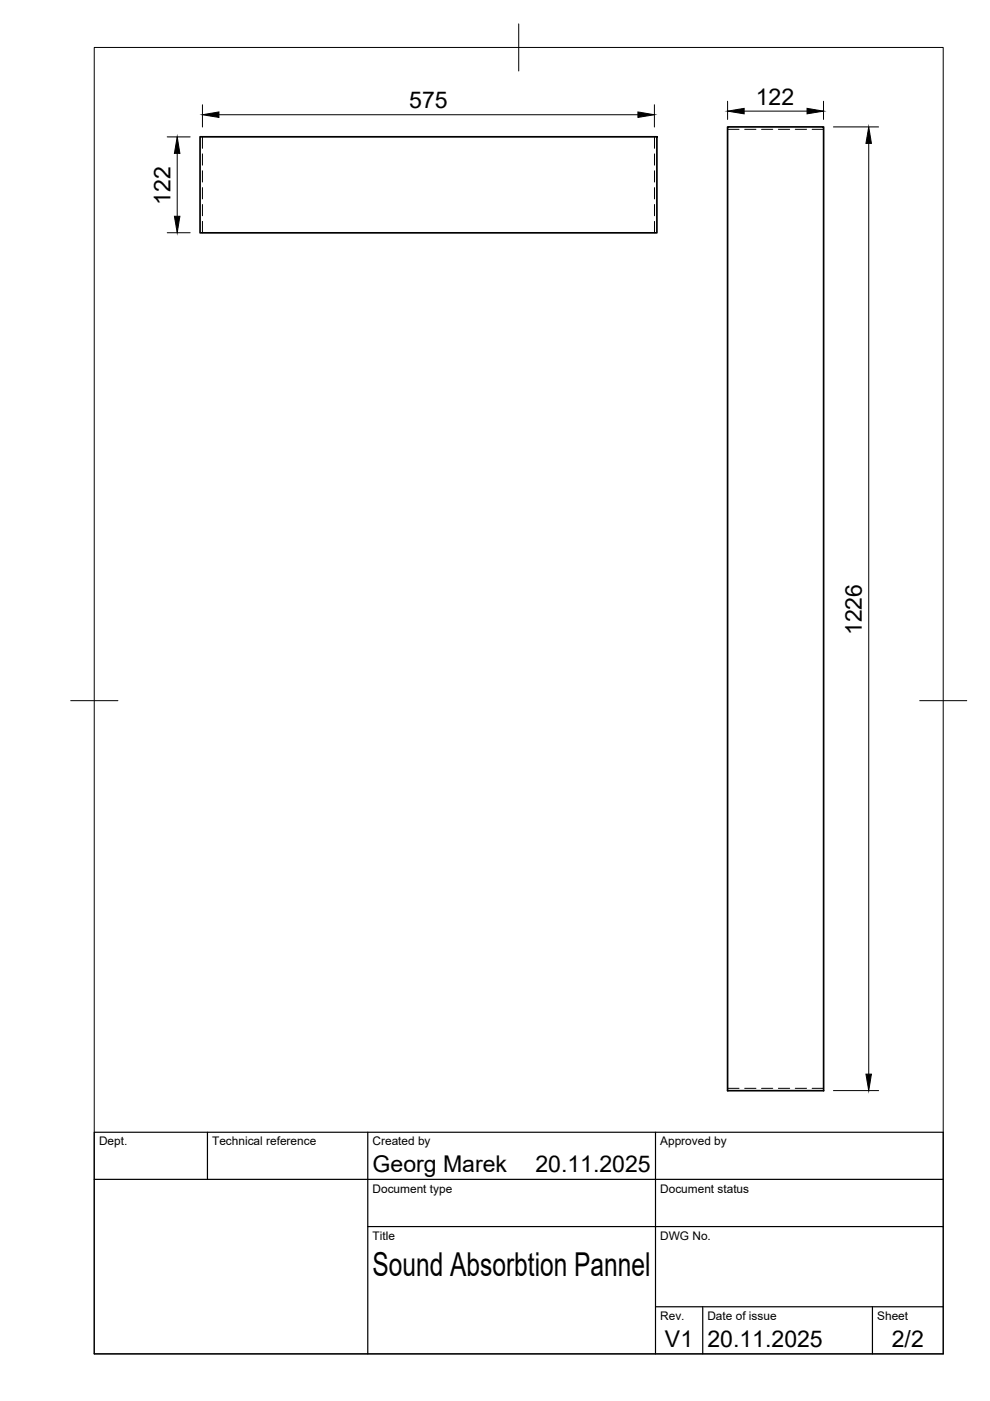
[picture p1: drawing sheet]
<svg xmlns="http://www.w3.org/2000/svg" width="210mm" height="297mm" viewBox="0 0 210 297" stroke-linecap="round" stroke-linejoin="round" font-family="sans-serif">
<!-- layer: Hidden -->
<g fill="none" stroke="#000" stroke-width=".21">
<path d="M42.9 29v2.4M42.9 32.6v2.4M42.9 36.2v2.4M42.9 39.8v2.4M138.8 29v2.4M138.8 32.6v2.4M138.8 36.2v2.4M138.8 39.8v2.4M154.3 27.4h2.4M157.9 27.4h2.4M161.5 27.4h2.4M165 27.4h2.4"/>
<path d="M168.6 27.4h2.4M172.2 27.4h2.4M42.9 43.4v2.3M42.9 46.9v2.5M138.8 43.4v2.3M138.8 46.9v2.5M154.3 230.7h2.4M157.9 230.7h2.4M161.5 230.7h2.4M165 230.7h2.4M168.6 230.7h2.4M172.2 230.7h2.4"/>
</g>
<!-- layer: Visible -->
<path d="M42.4 29h96.9v20.4h-96.9zM154.3 26.9h20.3v204.4h-20.3z" fill="none" stroke="#000" stroke-width=".36"/>
<!-- layer: BORDER -->
<path d="M20 10.1h180v276.9h-180zM110 5.1v10M15 148.6h10M195 148.6h10" fill="none" stroke="#000" stroke-width=".21"/>
<!-- layer: TITLEBLOCK -->
<path d="M20 240.1h180v46.9h-180zM20 250h180M44 240.1v9.9M78 240.1v46.9M139 240.1v46.9M78 260.1h122M139 277.1h61M149 277.1v9.9M185 277.1v9.9" fill="none" stroke="#000" stroke-width=".25"/>
<!-- layer: FD_Dimensions -->
<path d="M35.5 29h4.8M37.6 32.5v13.4M42.9 22.2v4.7M46.4 24.3h88.9M138.7 22.2v4.7M154.3 21.5v3.8M157.8 23.6h13.3M174.6 21.5v3.8M176.7 26.9h9.6M184.2 30.4v197.3M35.5 49.3h4.8M176.7 231.2h9.6" fill="none" stroke="#000" stroke-width=".21"/>
<path d="M37.6 29l.5 3.5h-1.1zM42.9 24.3l3.5-.6v1.2zM135.3 23.7l3.4 .6-3.4 .6zM154.3 23.6l3.5-.6v1.1zM171.1 23l3.5 .6-3.5 .5zM184.2 26.9l.6 3.5h-1.2zM37 45.9h1.1l-.5 3.4zM183.6 227.7h1.2l-.6 3.5z" fill="#000" stroke="#000" stroke-width=".21"/>
<text font-size="7" x="79" y="270.6">Sound Absorbtion Pannel</text>
<g font-size="4.9">
<text x="86.8" y="22.9">575</text>
<text x="160.2" y="22.2">122</text>
<text x="36.2" y="43.4" transform="rotate(-90 36.2 43.4)">122</text>
<text x="182.7" y="134.7" transform="rotate(-90 182.7 134.7)">1226</text>
<text x="79" y="248.5">Georg Marek</text>
<text x="113.5" y="248.5">20.11.2025</text>
<text x="141" y="285.7">V1</text>
<text x="150" y="285.5">20.11.2025</text>
<text x="189.1" y="285.7">2/2</text>
</g>
<g font-size="2.5">
<text x="21" y="242.9">Dept.</text>
<text x="45" y="242.9">Technical reference</text>
<text x="79" y="242.9">Created by</text>
<text x="140" y="242.9">Approved by</text>
<text x="79" y="252.8">Document type</text>
<text x="140" y="252.8">Document status</text>
<text x="79" y="262.9">Title</text>
<text x="140" y="262.9">DWG No.</text>
<text x="140" y="279.9">Rev.</text>
<text x="150" y="279.9">Date of issue</text>
<text x="186" y="279.9">Sheet</text>
</g>
</svg>
